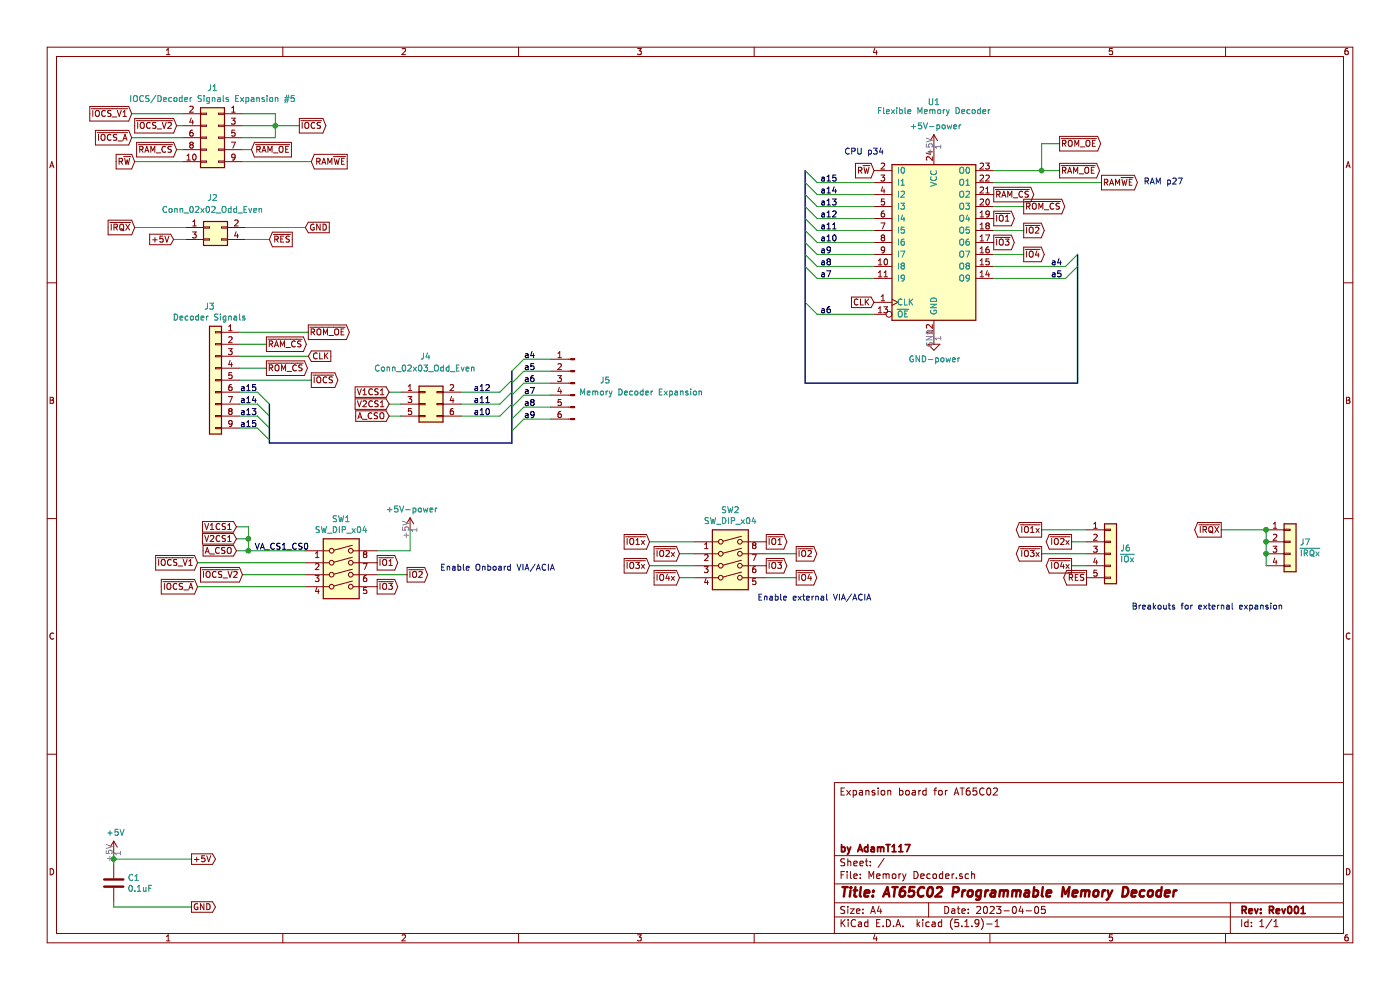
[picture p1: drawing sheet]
EESchema Schematic File Version 4
EELAYER 30 0
EELAYER END
$Descr A4 11693 8268
encoding utf-8
Sheet 1 1
Title "AT65C02 Programmable Memory Decoder"
Date "2023-04-05"
Rev "Rev001"
Comp "by AdamT117"
Comment1 ""
Comment2 ""
Comment3 ""
Comment4 "Expansion board for AT65C02"
$EndDescr
Text GLabel 1100 950  0    50   Input ~ 0
~IOCS_V1
Text GLabel 1475 1050 0    50   Input ~ 0
~IOCS_V2
Text GLabel 1100 1150 0    50   Input ~ 0
~IOCS_A
Text GLabel 2500 1050 2    50   Output ~ 0
~IOCS
Text GLabel 1475 1250 0    50   Input ~ 0
~RAM_CS
Text GLabel 2100 1250 2    50   Input ~ 0
~RAM_OE
Text Notes 9450 5100 0    50   ~ 0
Breakouts for external expansion
Wire Wire Line
	1475 1050 1525 1050
Wire Wire Line
	2300 950  2300 1050
Connection ~ 2300 1050
Wire Wire Line
	2300 1050 2300 1150
Wire Wire Line
	2300 1050 2500 1050
Wire Wire Line
	2025 1250 2100 1250
Wire Wire Line
	1475 1250 1525 1250
Text GLabel 1450 2000 0    50   Input ~ 0
+5V
Wire Wire Line
	1450 2000 1550 2000
Text GLabel 2550 1900 2    50   Input ~ 0
GND
Text GLabel 1125 1900 0    50   Input ~ 0
~IRQX
Text GLabel 2250 2000 2    50   Input ~ 0
~RES
$Comp
L Connector:Conn_01x06_Male J5
U 1 1
P 4800 3200
F 0 "J5" H 4500 3225 50  0000 L CNN
F 1 "Memory Decoder Expansion" H 3725 3125 50  0000 L CNN
F 2 "Connector_PinHeader_2.54mm:PinHeader_1x06_P2.54mm_Vertical" H 4800 3200 50  0001 C CNN
F 3 "~" H 4800 3200 50  0001 C CNN
	1    4800 3200
	-1   0    0    -1  
$EndComp
Text Label 4375 3000 0    50   ~ 0
a4
Text Label 4375 3100 0    50   ~ 0
a5
Text Label 4375 3200 0    50   ~ 0
a6
Text Label 4375 3300 0    50   ~ 0
a7
Text Label 4375 3400 0    50   ~ 0
a8
Text Label 4375 3500 0    50   ~ 0
a9
Entry Wire Line
	4275 3100 4375 3000
Entry Wire Line
	4275 3200 4375 3100
Entry Wire Line
	4275 3300 4375 3200
Entry Wire Line
	4275 3400 4375 3300
Entry Wire Line
	4275 3500 4375 3400
Entry Wire Line
	4275 3600 4375 3500
Wire Wire Line
	4375 3000 4600 3000
Wire Wire Line
	4375 3100 4600 3100
Wire Wire Line
	4375 3300 4600 3300
Wire Wire Line
	4375 3400 4600 3400
Wire Wire Line
	4375 3500 4600 3500
Wire Wire Line
	4375 3200 4600 3200
$Comp
L Connector_Generic:Conn_02x02_Odd_Even J2
U 1 1
P 1750 1900
F 0 "J2" H 1775 2150 50  0000 C CNN
F 1 "Conn_02x02_Odd_Even" H 1775 2050 50  0000 C CNN
F 2 "Connector_PinHeader_2.54mm:PinHeader_2x02_P2.54mm_Vertical" H 1750 1900 50  0001 C CNN
F 3 "~" H 1750 1900 50  0001 C CNN
	1    1750 1900
	1    0    0    -1  
$EndComp
$Comp
L Connector_Generic:Conn_02x05_Odd_Even J1
U 1 1
P 1825 1150
F 0 "J1" H 1875 1567 50  0000 C CNN
F 1 "IOCS/Decoder Signals Expansion #5" H 1875 1476 50  0000 C CNN
F 2 "Connector_PinSocket_2.54mm:PinSocket_2x05_P2.54mm_Vertical" H 1825 1150 50  0001 C CNN
F 3 "~" H 1825 1150 50  0001 C CNN
	1    1825 1150
	-1   0    0    -1  
$EndComp
Text Label 2150 3275 2    50   ~ 0
a15
Text Label 2150 3375 2    50   ~ 0
a14
Text Label 2150 3475 2    50   ~ 0
a13
Text GLabel 2575 2975 2    50   Input ~ 0
CLK
Entry Wire Line
	2250 3475 2150 3375
Entry Wire Line
	2250 3575 2150 3475
Entry Wire Line
	2250 3375 2150 3275
Text GLabel 2600 3175 2    50   Output ~ 0
~IOCS
Text GLabel 2225 2875 2    50   Output ~ 0
~RAM_CS
Text GLabel 2225 3075 2    50   Output ~ 0
~ROM_CS
Text GLabel 2575 2775 2    50   Output ~ 0
~ROM_OE
Entry Wire Line
	2250 3675 2150 3575
Text Label 2150 3575 2    50   ~ 0
a15
$Comp
L Connector_Generic:Conn_01x09 J3
U 1 1
P 1800 3175
F 0 "J3" H 1850 3792 50  0000 C CNN
F 1 "Decoder Signals" H 1850 3701 50  0000 C CNN
F 2 "Connector_PinSocket_2.54mm:PinSocket_1x09_P2.54mm_Vertical" H 1800 3175 50  0001 C CNN
F 3 "~" H 1800 3175 50  0001 C CNN
	1    1800 3175
	-1   0    0    -1  
$EndComp
$Comp
L Logic_Programmable:PAL20RS10 U?
U 1 1
P 7800 2025
AR Path="/637561AA/6416C0D1/64860E61" Ref="U?"  Part="1" 
AR Path="/637551A1/64860E61" Ref="U?"  Part="1" 
AR Path="/64860E61" Ref="U1"  Part="1" 
F 0 "U1" H 7800 3200 50  0000 C CNN
F 1 "Flexible Memory Decoder" H 7800 3125 50  0000 C CNN
F 2 "Package_DIP:DIP-24_W7.62mm_Socket" H 7800 2025 50  0001 C CNN
F 3 "" H 7800 2025 50  0001 C CNN
	1    7800 2025
	1    0    0    -1  
$EndComp
Text GLabel 7300 1425 0    50   Input ~ 0
R~W
Entry Wire Line
	6725 1425 6825 1525
Entry Wire Line
	6725 1525 6825 1625
Entry Wire Line
	6725 1625 6825 1725
Entry Wire Line
	6725 1725 6825 1825
Text Label 6850 1825 0    50   ~ 0
a12
Wire Wire Line
	7300 1825 6825 1825
Text Label 6850 1725 0    50   ~ 0
a13
Wire Wire Line
	7300 1725 6825 1725
Text Label 6850 1625 0    50   ~ 0
a14
Wire Wire Line
	7300 1625 6825 1625
Text Label 6850 1525 0    50   ~ 0
a15
Wire Wire Line
	7300 1525 6825 1525
Entry Wire Line
	6725 1825 6825 1925
Entry Wire Line
	6725 1925 6825 2025
Entry Wire Line
	6725 2025 6825 2125
Entry Wire Line
	6725 2125 6825 2225
Text Label 6850 2225 0    50   ~ 0
a8
Wire Wire Line
	7300 2225 6825 2225
Text Label 6850 2125 0    50   ~ 0
a9
Wire Wire Line
	7300 2125 6825 2125
Text Label 6850 2025 0    50   ~ 0
a10
Wire Wire Line
	7300 2025 6825 2025
Text Label 6850 1925 0    50   ~ 0
a11
Wire Wire Line
	7300 1925 6825 1925
Entry Wire Line
	6725 2225 6825 2325
Text Label 6850 2325 0    50   ~ 0
a7
Wire Wire Line
	7300 2325 6825 2325
Text GLabel 7300 2525 0    50   Input ~ 0
CLK
Entry Wire Line
	9000 2125 8900 2225
Text Label 8875 2225 2    50   ~ 0
a4
Wire Wire Line
	8300 2225 8900 2225
Entry Wire Line
	9000 2225 8900 2325
Text Label 8875 2325 2    50   ~ 0
a5
Wire Wire Line
	8300 2325 8900 2325
Text GLabel 8850 1425 2    50   Output ~ 0
~RAM_OE
Text GLabel 8300 1625 2    50   Output ~ 0
~RAM_CS
Wire Wire Line
	8300 1525 9200 1525
Wire Wire Line
	8300 1725 8550 1725
Text GLabel 8550 1725 2    50   Output ~ 0
~ROM_CS
Text GLabel 8300 1825 2    50   Output ~ 0
~IO1
Wire Wire Line
	8300 1925 8550 1925
Text GLabel 8550 1925 2    50   Output ~ 0
~IO2
Text GLabel 8300 2025 2    50   Output ~ 0
~IO3
Wire Wire Line
	8300 2125 8550 2125
Text GLabel 8550 2125 2    50   Output ~ 0
~IO4
Wire Bus Line
	9000 3200 6725 3200
$Comp
L Memory-Decoder-rescue:GND-power-65C02_Computer-rescue #PWR?
U 1 1
P 7800 2825
AR Path="/637561AA/6416C0D1/64860E97" Ref="#PWR?"  Part="1" 
AR Path="/637551A1/64860E97" Ref="#PWR?"  Part="1" 
AR Path="/64860E97" Ref="#PWR0101"  Part="1" 
F 0 "#PWR0101" H 7800 2575 50  0001 C CNN
F 1 "GND-power" H 7805 2652 50  0000 C CNN
F 2 "" H 7800 2825 50  0001 C CNN
F 3 "" H 7800 2825 50  0001 C CNN
	1    7800 2825
	1    0    0    -1  
$EndComp
$Comp
L Memory-Decoder-rescue:+5V-power-65C02_Computer-rescue #PWR?
U 1 1
P 7800 1225
AR Path="/637561AA/6416C0D1/64860E9D" Ref="#PWR?"  Part="1" 
AR Path="/637551A1/64860E9D" Ref="#PWR?"  Part="1" 
AR Path="/64860E9D" Ref="#PWR0102"  Part="1" 
F 0 "#PWR0102" H 7800 1075 50  0001 C CNN
F 1 "+5V-power" H 7815 1398 50  0000 C CNN
F 2 "" H 7800 1225 50  0001 C CNN
F 3 "" H 7800 1225 50  0001 C CNN
	1    7800 1225
	1    0    0    -1  
$EndComp
Wire Wire Line
	8300 1425 8700 1425
Connection ~ 8700 1425
Wire Wire Line
	8700 1425 8850 1425
Text GLabel 8850 1200 2    50   Output ~ 0
~ROM_OE
Wire Wire Line
	8700 1200 8850 1200
Text Label 4100 3375 2    50   ~ 0
a11
Entry Wire Line
	4175 3375 4275 3275
Wire Wire Line
	3850 3375 4175 3375
Text GLabel 3250 3375 0    50   Input ~ 0
V2CS1
Text Label 4100 3275 2    50   ~ 0
a12
Entry Wire Line
	4175 3275 4275 3175
Wire Wire Line
	3850 3275 4175 3275
Text GLabel 3250 3275 0    50   Input ~ 0
V1CS1
Text GLabel 3250 3475 0    50   Input ~ 0
A_CSO
Wire Wire Line
	3350 3275 3250 3275
Wire Wire Line
	3350 3375 3250 3375
Wire Wire Line
	3250 3475 3350 3475
Text Label 4100 3475 2    50   ~ 0
a10
Entry Wire Line
	4175 3475 4275 3375
Wire Wire Line
	3850 3475 4175 3475
Wire Bus Line
	2250 3700 4275 3700
Wire Wire Line
	2025 950  2300 950 
Wire Wire Line
	2025 1150 2300 1150
Wire Wire Line
	2025 1050 2300 1050
Wire Wire Line
	1125 1900 1550 1900
Wire Wire Line
	2000 3075 2225 3075
Wire Wire Line
	2000 3275 2150 3275
Wire Wire Line
	2000 3375 2150 3375
Wire Wire Line
	2000 3575 2150 3575
Wire Wire Line
	2000 3475 2150 3475
Text GLabel 1125 1350 0    50   Input ~ 0
R~W
Wire Wire Line
	8700 1200 8700 1425
$Comp
L Memory-Decoder-rescue:+5V-power-65C02_Computer-rescue #PWR?
U 1 1
P 3425 4425
AR Path="/637561AA/6416C0D1/641E664E" Ref="#PWR?"  Part="1" 
AR Path="/637551A1/641E664E" Ref="#PWR?"  Part="1" 
AR Path="/641E664E" Ref="#PWR0103"  Part="1" 
F 0 "#PWR0103" H 3425 4275 50  0001 C CNN
F 1 "+5V-power" H 3440 4598 50  0000 C CNN
F 2 "" H 3425 4425 50  0001 C CNN
F 3 "" H 3425 4425 50  0001 C CNN
	1    3425 4425
	1    0    0    -1  
$EndComp
Text GLabel 3150 4700 2    50   Output ~ 0
~IO1
Wire Wire Line
	3150 4800 3400 4800
Text GLabel 3400 4800 2    50   Output ~ 0
~IO2
Text GLabel 3150 4900 2    50   Output ~ 0
~IO3
$Comp
L Switch:SW_DIP_x04 SW1
U 1 1
P 2850 4800
F 0 "SW1" H 2850 5267 50  0000 C CNN
F 1 "SW_DIP_x04" H 2850 5176 50  0000 C CNN
F 2 "Button_Switch_THT:SW_DIP_SPSTx04_Piano_10.8x11.72mm_W7.62mm_P2.54mm" H 2850 4800 50  0001 C CNN
F 3 "~" H 2850 4800 50  0001 C CNN
	1    2850 4800
	1    0    0    -1  
$EndComp
Text GLabel 1975 4500 0    50   Input ~ 0
V2CS1
Text GLabel 1975 4400 0    50   Input ~ 0
V1CS1
Text GLabel 1975 4600 0    50   Input ~ 0
A_CSO
Wire Wire Line
	2075 4400 1975 4400
Wire Wire Line
	2075 4500 1975 4500
Wire Wire Line
	1975 4600 2075 4600
Wire Wire Line
	3150 4600 3425 4600
Wire Wire Line
	3425 4600 3425 4425
Text GLabel 1650 4700 0    50   Input ~ 0
~IOCS_V1
Text GLabel 2025 4800 0    50   Input ~ 0
~IOCS_V2
Text GLabel 1650 4900 0    50   Input ~ 0
~IOCS_A
Wire Wire Line
	1650 4700 2550 4700
Wire Wire Line
	2025 4800 2550 4800
Wire Wire Line
	1650 4900 2550 4900
Wire Wire Line
	2550 4600 2075 4600
Connection ~ 2075 4500
Connection ~ 2075 4600
Wire Wire Line
	2075 4500 2075 4600
Wire Wire Line
	2075 4400 2075 4500
Text Notes 3675 4775 0    50   ~ 0
Enable Onboard VIA/ACIA
Text Label 2125 4600 0    50   ~ 0
VA_CS1_CS0
$Comp
L Connector_Generic:Conn_01x05 J6
U 1 1
P 9275 4625
F 0 "J6" H 9355 4673 50  0000 L CNN
F 1 "~IOx" H 9355 4575 50  0000 L CNN
F 2 "Connector_PinSocket_2.54mm:PinSocket_1x05_P2.54mm_Vertical" H 9275 4625 50  0001 C CNN
F 3 "~" H 9275 4625 50  0001 C CNN
	1    9275 4625
	1    0    0    -1  
$EndComp
Text GLabel 8700 4425 0    50   Output ~ 0
~IO1x
Text GLabel 8950 4525 0    50   Output ~ 0
~IO2x
Text GLabel 8700 4625 0    50   Output ~ 0
~IO3x
Text GLabel 8950 4725 0    50   Output ~ 0
~IO4x
Wire Wire Line
	8700 4425 9075 4425
Wire Wire Line
	8950 4525 9075 4525
Wire Wire Line
	8700 4625 9075 4625
Wire Wire Line
	8950 4725 9075 4725
$Comp
L Connector_Generic:Conn_02x03_Odd_Even J4
U 1 1
P 3550 3375
F 0 "J4" H 3600 3775 50  0000 R CNN
F 1 "Conn_02x03_Odd_Even" H 3975 3675 50  0000 R CNN
F 2 "Connector_PinSocket_2.54mm:PinSocket_2x03_P2.54mm_Vertical" H 3550 3375 50  0001 C CNN
F 3 "~" H 3550 3375 50  0001 C CNN
	1    3550 3375
	1    0    0    -1  
$EndComp
$Comp
L Switch:SW_DIP_x04 SW2
U 1 1
P 6100 4725
F 0 "SW2" H 6100 5192 50  0000 C CNN
F 1 "SW_DIP_x04" H 6100 5101 50  0000 C CNN
F 2 "Button_Switch_THT:SW_DIP_SPSTx04_Piano_10.8x11.72mm_W7.62mm_P2.54mm" H 6100 4725 50  0001 C CNN
F 3 "~" H 6100 4725 50  0001 C CNN
	1    6100 4725
	1    0    0    -1  
$EndComp
Text GLabel 6400 4525 2    50   Output ~ 0
~IO1
Wire Wire Line
	6400 4625 6650 4625
Text GLabel 6650 4625 2    50   Output ~ 0
~IO2
Text GLabel 6400 4725 2    50   Output ~ 0
~IO3
Wire Wire Line
	6400 4825 6650 4825
Text GLabel 6650 4825 2    50   Output ~ 0
~IO4
Text GLabel 5425 4525 0    50   Input ~ 0
~IO1x
Text GLabel 5675 4625 0    50   Input ~ 0
~IO2x
Text GLabel 5425 4725 0    50   Input ~ 0
~IO3x
Text GLabel 5675 4825 0    50   Input ~ 0
~IO4x
Wire Wire Line
	5425 4525 5800 4525
Wire Wire Line
	5675 4625 5800 4625
Wire Wire Line
	5425 4725 5800 4725
Wire Wire Line
	5675 4825 5800 4825
Wire Wire Line
	10575 4425 10200 4425
Text GLabel 10200 4425 0    50   Output ~ 0
~IRQX
Text GLabel 9075 4825 0    50   Output ~ 0
~RES
$Comp
L Connector_Generic:Conn_01x04 J7
U 1 1
P 10775 4525
F 0 "J7" H 10855 4523 50  0000 L CNN
F 1 "~IRQx" H 10855 4425 50  0000 L CNN
F 2 "Connector_PinSocket_2.54mm:PinSocket_1x04_P2.54mm_Vertical" H 10775 4525 50  0001 C CNN
F 3 "~" H 10775 4525 50  0001 C CNN
	1    10775 4525
	1    0    0    -1  
$EndComp
Wire Wire Line
	10575 4425 10575 4525
Connection ~ 10575 4425
Connection ~ 10575 4525
Wire Wire Line
	10575 4525 10575 4625
Connection ~ 10575 4625
Wire Wire Line
	10575 4625 10575 4725
Text Notes 9550 1550 0    50   ~ 0
RAM p27
Text GLabel 9200 1525 2    50   Output ~ 0
RAM~WE
Text Notes 7050 1300 0    50   ~ 0
CPU p34
Wire Wire Line
	2025 1350 2600 1350
Text GLabel 2600 1350 2    50   Input ~ 0
RAM~WE
Wire Wire Line
	2050 1900 2550 1900
Wire Wire Line
	2050 2000 2250 2000
Wire Wire Line
	1100 950  1525 950 
Wire Wire Line
	1100 1150 1525 1150
Wire Wire Line
	1125 1350 1525 1350
Connection ~ 950  7175
Wire Wire Line
	950  7175 950  7125
Wire Wire Line
	950  7175 950  7225
Wire Wire Line
	950  7525 950  7575
$Comp
L Memory-Decoder-rescue:C-Device-65C02_Computer-rescue C?
U 1 1
P 950 7375
AR Path="/647F3D88/641CA3DF" Ref="C?"  Part="1" 
AR Path="/641CA3DF" Ref="C1"  Part="1" 
F 0 "C1" H 1065 7421 50  0000 L CNN
F 1 "0.1uF" H 1065 7330 50  0000 L CNN
F 2 "Capacitor_THT:C_Disc_D3.4mm_W2.1mm_P2.50mm" H 988 7225 50  0001 C CNN
F 3 "~" H 950 7375 50  0001 C CNN
	1    950  7375
	1    0    0    -1  
$EndComp
$Comp
L Memory-Decoder-rescue:+5V-power-65C02_Computer-rescue #PWR0104
U 1 1
P 950 7125
F 0 "#PWR0104" H 950 6975 50  0001 C CNN
F 1 "+5V" H 965 7298 50  0000 C CNN
F 2 "" H 950 7125 50  0001 C CNN
F 3 "" H 950 7125 50  0001 C CNN
	1    950  7125
	1    0    0    -1  
$EndComp
Text GLabel 1600 7575 2    50   Output ~ 0
GND
Text GLabel 1600 7175 2    50   Output ~ 0
+5V
Wire Wire Line
	950  7175 1600 7175
Wire Wire Line
	950  7575 1600 7575
Wire Wire Line
	2000 2975 2575 2975
Wire Wire Line
	2000 2875 2225 2875
Wire Wire Line
	2000 2775 2575 2775
Wire Wire Line
	2000 3175 2600 3175
Entry Wire Line
	6725 2525 6825 2625
Text Label 6850 2625 0    50   ~ 0
a6
Wire Wire Line
	6825 2625 7300 2625
Text Notes 6325 5025 0    50   ~ 0
Enable external VIA/ACIA
Wire Bus Line
	9000 2125 9000 3200
Wire Bus Line
	2250 3375 2250 3700
Wire Bus Line
	6725 1425 6725 3200
Wire Bus Line
	4275 3100 4275 3700
$EndSCHEMATC
